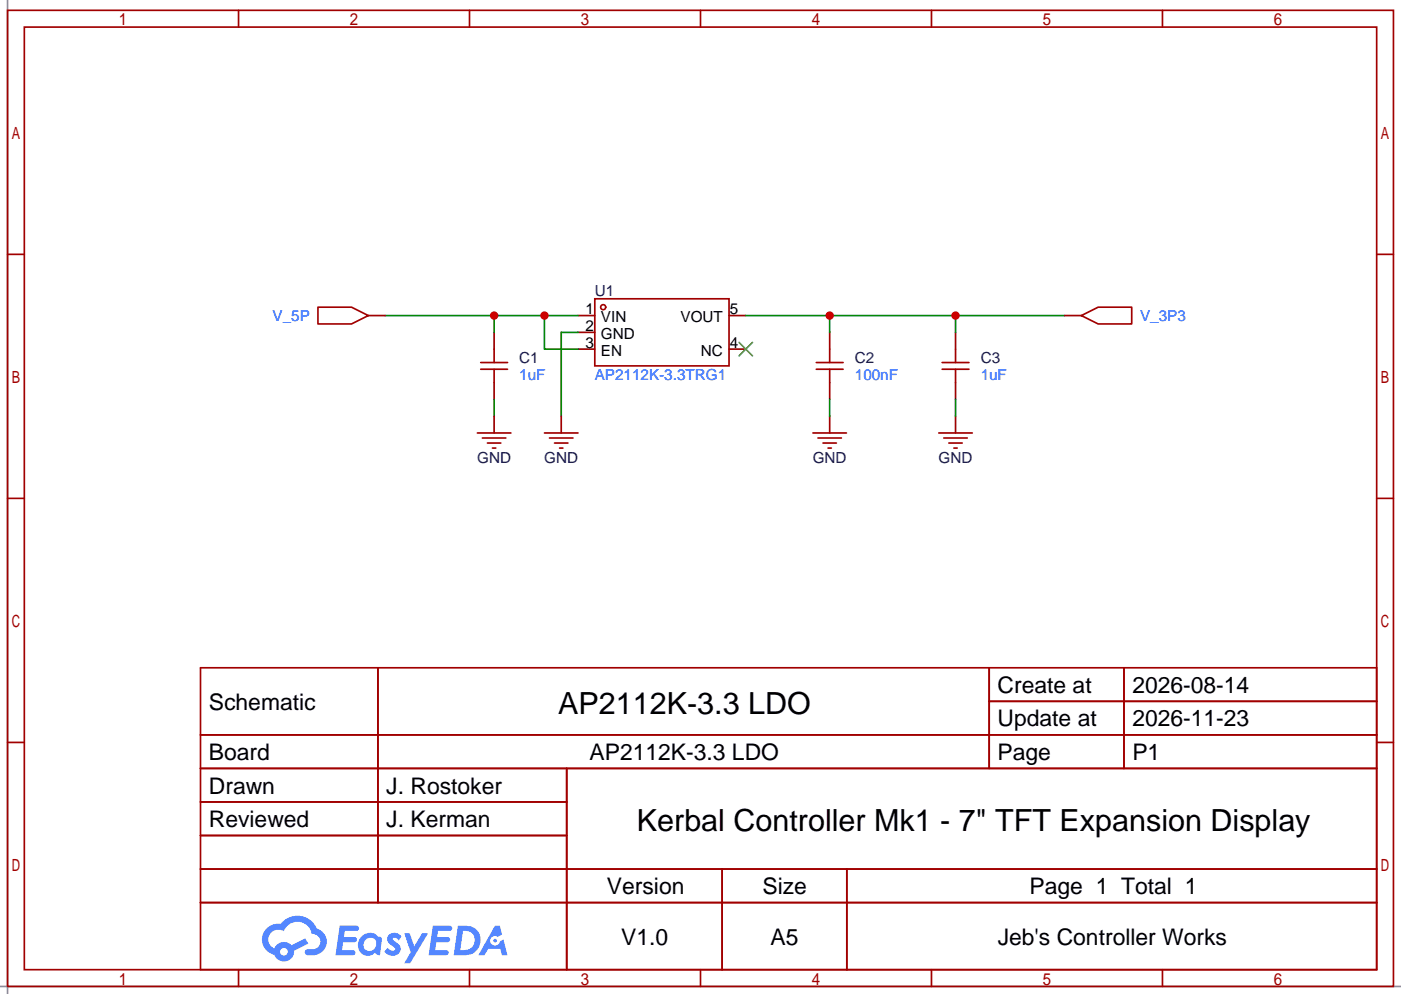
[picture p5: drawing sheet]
<svg xmlns="http://www.w3.org/2000/svg" width="212mm" height="151mm" viewBox="0 0 212 151" stroke-linecap="round" stroke-linejoin="round" font-family="sans-serif">
<path d="M1.1 0v150.5M0 149.4h212.1" fill="none" stroke="#999" stroke-width=".25"/>
<g fill="none" stroke="#a10000" stroke-width=".25">
<path d="M1.1 1.6h209.8v147.8h-209.8zM3.7 4.1h204.7v142.8h-204.7zM36.1 1.6v2.5M71.1 1.6v2.5M106 1.6v2.5M141 1.6v2.5M176 1.6v2.5M1.1 38.5h2.6M208.4 38.5h2.5M1.1 75.5h2.6M208.4 75.5h2.5M1.1 112.4h2.6"/>
<path d="M30.4 101.1h178v45.8h-178zM30.4 111.3h178M30.4 116.4h178M57.2 101.1v35.6M85.8 116.4v30.5M149.8 101.1v15.3M149.8 106.2h58.6M170.2 101.1v15.3M208.4 112.4h2.5M30.4 121.5h55.4M30.4 131.6h178M30.4 126.5h55.4"/>
<path d="M30.4 136.7h178M109.3 131.6v15.3M128.2 131.6v15.3M36.1 146.9v2.5M71.1 146.9v2.5M106 146.9v2.5M141 146.9v2.5M176 146.9v2.5"/>
</g>
<g fill="#5487ff">
<path d="M58.9 141.5a1.3 1.3 0 0 1 1.9 .3l-.4 .6a.54 .54 0 0 0-1-.2l.1 .1a2.32 2.32 0 0 1 1.2 1.4 1.36 1.36 0 0 1-1.1 1.1 1.36 1.36 0 0 1-1.4-.7l.5-.6a.7 .7 0 0 0 1.1 .3v-.2a2.4 2.4 0 0 1-1.2-1.4l.1-.5z"/>
<path d="M61.2 141.3h.8l.7 2 1.2-2h.9l-2.7 4.6h-.9l1-1.7z"/>
<path d="M51.4 140.2h1.7a1.31 1.31 0 0 1 1.2 .2 .4 .4 0 0 1-.4 .6h-1.7l-.1 .9h1.6a.4 .4 0 0 1 .3 .4 .4 .4 0 0 1-.4 .4h-1.7l-.1 1.2h.8a1.23 1.23 0 0 1 1.2 .2 .39 .39 0 0 1-.4 .6h-2.6z"/>
<path d="M65.5 140.2h1.7a1.32 1.32 0 0 1 1.2 .2 .39 .39 0 0 1-.3 .6h-1.8l-.1 .9h1.6a.4 .4 0 0 1 .4 .4 .4 .4 0 0 1-.5 .4h-1.6l-.2 1.2h.8a1.23 1.23 0 0 1 1.2 .2 .39 .39 0 0 1-.4 .6h-2.6z"/>
<path d="M74.9 140.2h.8l.3 1.3-.6 .4a.75 .75 0 0 0-1.1 .3 .75 .75 0 0 0 .4 1 .75 .75 0 0 0 1-.6l.5-.3 .6 2.4h-.8l-.3-1h-1.8l-.5 1h-1z"/>
<path d="M69.3 140.2l-.6 4.5h1.4a2.27 2.27 0 0 0 2.6-1.7 2.27 2.27 0 0 0-1.4-2.7zM70.1 141a1.5 1.5 0 0 1 1.8 1.5 1.5 1.5 0 0 1-1.9 1.4h-.3z"/>
<path d="M54.7 141.8a1.62 1.62 0 0 0-.4 2.1 1.62 1.62 0 0 0 2.1 .7l.3-.3 .4 .3 .4 .1 .3-2.5-.1-.3h-.2a.57 .57 0 0 1-.6-.4 1.73 1.73 0 0 0-2.2 .3zM55.3 142.3a.96 .96 0 0 1 1.5 0 .96 .96 0 0 1-.2 1.5 .95 .95 0 0 1-1.4-.1 .95 .95 0 0 1 .1-1.4z"/>
<path d="M40.4 140.6a2.37 2.37 0 0 0 1.1 4 1.54 1.54 0 0 0 1.8 1 1.54 1.54 0 0 0 1.2-1.6l2.2-1.1-.5-.8-2.1 1.1a1.57 1.57 0 0 0-2.6 .4 1.5 1.5 0 0 1-.7-2.1 1.5 1.5 0 0 1 2.2-.5 2.23 2.23 0 0 1 2.3-1.4 2.23 2.23 0 0 1 1.9 1.8 1.16 1.16 0 0 1 1.3 1.1 1.16 1.16 0 0 1-1.1 1.3h-.7a.47 .47 0 0 0-.6 .3 .47 .47 0 0 0 .5 .6 2.26 2.26 0 0 0 2.8-2.6 2.12 2.12 0 0 0-1.4-1.5 3.2 3.2 0 0 0-5.5-.7h-.3a2.55 2.55 0 0 0-1.8 .7zM42.4 144.1a.6 .6 0 0 1 1.2 0 .6 .6 0 0 1-1.2 0z"/>
<circle cx="74.9" cy="142.5" r=".28"/>
</g>
<g fill="none" stroke="#a10000" stroke-width=".25">
<path d="M72.8 55.9h4M72.8 54.9h4M74.8 52.9v2M74.8 55.9v2.1M90 45.3h20.4v10.1h-20.4zM123.6 55.9h4M123.6 54.9h4M125.6 52.9v2M125.6 55.9v2.1M142.6 55.9h4.1M142.6 54.9h4.1M144.7 52.9v2"/>
<path d="M144.7 55.9v2.1"/>
<circle cx="91.3" cy="46.5" r=".38"/>
</g>
<path d="M74.8 50.3v2.6M74.8 58v2.5M87.5 47.8h2.5M87.5 50.3h2.5M87.5 52.9h2.5M110.4 47.8h2.5M110.4 52.9h2.5M125.6 50.3v2.6M125.6 58v2.5M144.7 50.3v2.6M144.7 58v2.5" fill="none" stroke="#870000" stroke-width=".25"/>
<path d="M111.9 51.9l2 2M113.9 51.9l-2 2" fill="none" stroke="#3c3" stroke-width=".25"/>
<path d="M112.9 47.8h48.3M125.6 47.8v2.5M144.7 47.8v2.5" fill="none" stroke="#008700" stroke-width=".25"/>
<g fill="#c00">
<circle cx="125.6" cy="47.8" r=".63"/>
<circle cx="144.7" cy="47.8" r=".63"/>
</g>
<path d="M125.6 63v2.6M144.7 63v2.6" fill="none" stroke="#870000" stroke-width=".25"/>
<path d="M123.1 65.6h5M123.8 66.3h3.6M124.6 67.1h2M125.3 67.9h.6M142.1 65.6h5.1M142.9 66.3h3.5M143.6 67.1h2.1M144.4 67.9h.5" fill="none" stroke="#a10000" stroke-width=".25"/>
<path d="M58.3 47.8h29.2M74.8 47.8v2.5M82.4 47.8v5.1h5.1M125.6 60.5v2.5M144.7 60.5v2.5" fill="none" stroke="#008700" stroke-width=".25"/>
<g fill="#c00">
<circle cx="74.8" cy="47.8" r=".63"/>
<circle cx="82.4" cy="47.8" r=".63"/>
</g>
<path d="M87.5 50.3h-2.5v12.7M74.8 60.5v2.5" fill="none" stroke="#008700" stroke-width=".25"/>
<path d="M55.8 47.8h2.5M161.2 47.8h2.5M74.8 63v2.6M85 63v2.6" fill="none" stroke="#870000" stroke-width=".25"/>
<path d="M48.1 46.5h5.1l2.6 1.3-2.6 1.3h-5.1zM163.7 47.8l2.5-1.3h5.1v2.6h-5.1zM72.3 65.6h5M73 66.3h3.6M73.8 67.1h2M74.5 67.9h.6M82.4 65.6h5.1M83.2 66.3h3.5M83.9 67.1h2.1M84.7 67.9h.5" fill="none" stroke="#a10000" stroke-width=".25"/>
<g font-size="4.6">
<text x="84.5" y="108.1">AP2112K-3.3 LDO</text>
<text x="96.4" y="125.8">Kerbal Controller Mk1 - 7&quot; TFT Expansion Display</text>
</g>
<g font-size="3.5">
<text x="31.6" y="107.5">Schematic</text>
<text x="151" y="104.9">Create at</text>
<text x="171.4" y="104.9">2026-08-14</text>
<text x="151" y="110">Update at</text>
<text x="171.4" y="110">2026-11-23</text>
<text x="31.6" y="115.1">Board</text>
<text x="89.2" y="115.1">AP2112K-3.3 LDO</text>
<text x="151" y="115.1">Page</text>
<text x="171.4" y="115.1">P1</text>
<text x="31.6" y="120.2">Drawn</text>
<text x="31.6" y="125.3">Reviewed</text>
<text x="58.5" y="120.2">J. Rostoker</text>
<text x="58.5" y="125.3">J. Kerman</text>
<text x="91.9" y="135.4">Version</text>
<text x="115.4" y="135.4">Size</text>
<text x="155.9" y="135.4">Page 1 Total 1</text>
<text x="94" y="143">V1.0</text>
<text x="116.7" y="143">A5</text>
<text x="151" y="143">Jeb's Controller Works</text>
</g>
<g font-size="2.3">
<text x="88.6" y="47.6">1</text>
<text x="110.5" y="47.6">5</text>
<text x="88.6" y="50.1">2</text>
<text x="88.6" y="52.6">3</text>
<text x="91" y="48.8">VIN</text>
<text x="91" y="51.4">GND</text>
<text x="91" y="53.9">EN</text>
<text x="103" y="48.8">VOUT</text>
<text x="106.1" y="53.9">NC</text>
<text x="110.5" y="52.6">4</text>
</g>
<g font-size="2.3" fill="#000080">
<text x="90" y="44.8">U1</text>
<text x="78.6" y="54.9">C1</text>
<text x="129.4" y="54.9">C2</text>
<text x="148.5" y="54.9">C3</text>
<text x="72.2" y="70.2">GND</text>
<text x="82.4" y="70.2">GND</text>
<text x="123" y="70.2">GND</text>
<text x="142.1" y="70.2">GND</text>
</g>
<g font-size="2.3" fill="#00f">
<text x="41.3" y="48.6">V_5P</text>
<text x="172.6" y="48.6">V_3P3</text>
<text x="78.6" y="57.5">1uF</text>
<text x="90" y="57.5">AP2112K-3.3TRG1</text>
<text x="129.4" y="57.5">100nF</text>
<text x="148.5" y="57.5">1uF</text>
</g>
</svg>
